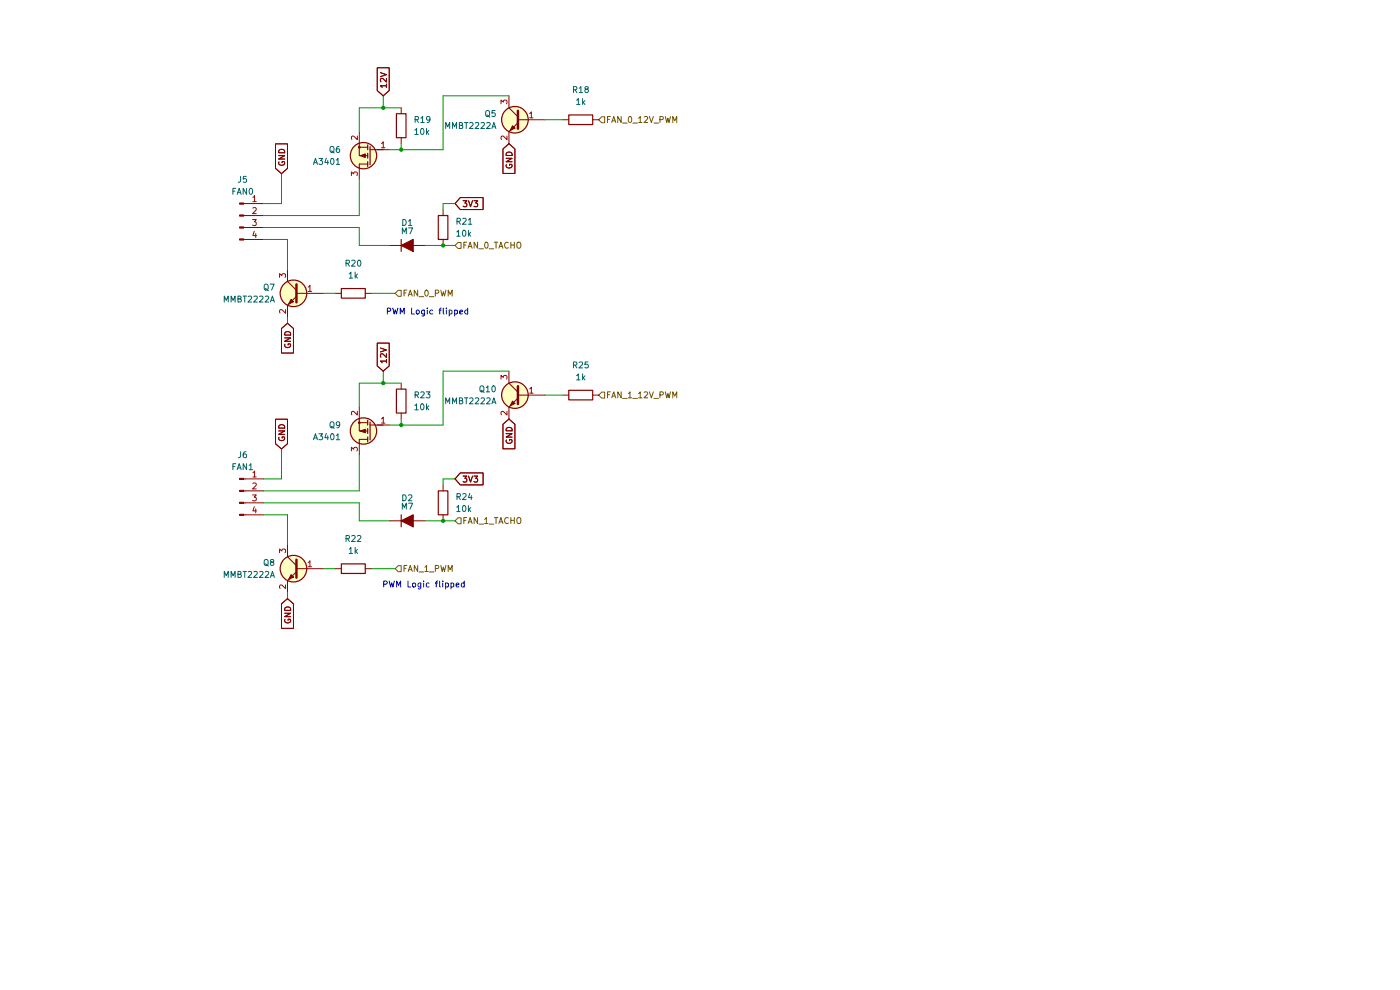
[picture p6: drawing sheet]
(kicad_sch
 (version 20260306)
 (generator "eeschema")
 (generator_version "10.0")
 (paper "A4")
 (lib_symbols
  (symbol "Connector:Conn_01x04_Pin"
   (pin_names
    (offset 1.016) (hide yes)) (exclude_from_sim no) (in_bom yes) (on_board yes)
   (in_pos_files yes)
   (duplicate_pin_numbers_are_jumpers no)
   (property "Reference" "J" (at 0 5.08 0) (show_name no) (do_not_autoplace no) (effects (font (size 1.27 1.27))))
   (property "Value" "Conn_01x04_Pin" (at 0 -7.62 0) (show_name no) (do_not_autoplace no) (effects (font (size 1.27 1.27))))
   (property "Footprint" "" (at 0 0 0) (show_name no) (do_not_autoplace no) (hide yes) (effects (font (size 1.27 1.27))))
   (property "Datasheet" "" (at 0 0 0) (show_name no) (do_not_autoplace no) (hide yes) (effects (font (size 1.27 1.27))))
   (property "Description" "Generic connector, single row, 01x04, script generated" (at 0 0 0) (show_name no) (do_not_autoplace no) (hide yes) (effects (font (size 1.27 1.27))))
   (property "ki_locked" "" (at 0 0 0) (show_name no) (do_not_autoplace no) (effects (font (size 1.27 1.27))))
   (symbol "Conn_01x04_Pin_1_1"
    (rectangle (start 0.8636 2.667) (end 0 2.413) (stroke (width 0.1524) (type default)) (fill (type outline)))
    (rectangle (start 0.8636 0.127) (end 0 -0.127) (stroke (width 0.1524) (type default)) (fill (type outline)))
    (rectangle (start 0.8636 -2.413) (end 0 -2.667) (stroke (width 0.1524) (type default)) (fill (type outline)))
    (rectangle (start 0.8636 -4.953) (end 0 -5.207) (stroke (width 0.1524) (type default)) (fill (type outline)))
    (polyline (pts (xy 1.27 2.54) (xy 0.8636 2.54)) (stroke (width 0.1524) (type default)) (fill (type none)))
    (polyline (pts (xy 1.27 0) (xy 0.8636 0)) (stroke (width 0.1524) (type default)) (fill (type none)))
    (polyline (pts (xy 1.27 -2.54) (xy 0.8636 -2.54)) (stroke (width 0.1524) (type default)) (fill (type none)))
    (polyline (pts (xy 1.27 -5.08) (xy 0.8636 -5.08)) (stroke (width 0.1524) (type default)) (fill (type none)))
    (pin passive line (at 5.08 2.54 180) (length 3.81) (name "Pin_1" (effects (font (size 1.27 1.27)))) (number "1" (effects (font (size 1.27 1.27)))))
    (pin passive line (at 5.08 0 180) (length 3.81) (name "Pin_2" (effects (font (size 1.27 1.27)))) (number "2" (effects (font (size 1.27 1.27)))))
    (pin passive line (at 5.08 -2.54 180) (length 3.81) (name "Pin_3" (effects (font (size 1.27 1.27)))) (number "3" (effects (font (size 1.27 1.27)))))
    (pin passive line (at 5.08 -5.08 180) (length 3.81) (name "Pin_4" (effects (font (size 1.27 1.27)))) (number "4" (effects (font (size 1.27 1.27))))))
   (embedded_fonts no))
  (symbol "Device:R"
   (pin_numbers (hide yes))
   (pin_names
    (offset 0)) (exclude_from_sim no) (in_bom yes) (on_board yes)
   (in_pos_files yes)
   (duplicate_pin_numbers_are_jumpers no)
   (property "Reference" "R" (at 2.032 0 90) (show_name no) (do_not_autoplace no) (effects (font (size 1.27 1.27))))
   (property "Value" "R" (at 0 0 90) (show_name no) (do_not_autoplace no) (effects (font (size 1.27 1.27))))
   (property "Footprint" "" (at -1.778 0 90) (show_name no) (do_not_autoplace no) (hide yes) (effects (font (size 1.27 1.27))))
   (property "Datasheet" "" (at 0 0 0) (show_name no) (do_not_autoplace no) (hide yes) (effects (font (size 1.27 1.27))))
   (property "Description" "Resistor" (at 0 0 0) (show_name no) (do_not_autoplace no) (hide yes) (effects (font (size 1.27 1.27))))
   (symbol "R_0_1"
    (rectangle (start -1.016 -2.54) (end 1.016 2.54) (stroke (width 0.254) (type default)) (fill (type none))))
   (symbol "R_1_1"
    (pin passive line (at 0 3.81 270) (length 1.27) (name "" (effects (font (size 1.27 1.27)))) (number "1" (effects (font (size 1.27 1.27)))))
    (pin passive line (at 0 -3.81 90) (length 1.27) (name "" (effects (font (size 1.27 1.27)))) (number "2" (effects (font (size 1.27 1.27))))))
   (embedded_fonts no))
  (symbol "PCM_Diode_AKL:M7"
   (body_styles demorgan)
   (pin_numbers (hide yes))
   (pin_names
    (offset 1.016) (hide yes)) (exclude_from_sim no) (in_bom yes) (on_board yes)
   (in_pos_files yes)
   (duplicate_pin_numbers_are_jumpers no)
   (property "Reference" "D" (at 0 5.08 0) (show_name no) (do_not_autoplace no) (effects (font (size 1.27 1.27))))
   (property "Value" "M7" (at 0 2.54 0) (show_name no) (do_not_autoplace no) (effects (font (size 1.27 1.27))))
   (property "Footprint" "PCM_Diode_SMD_AKL:D_SMA" (at 0 0 0) (show_name no) (do_not_autoplace no) (hide yes) (effects (font (size 1.27 1.27))))
   (property "Datasheet" "https://www.tme.eu/Document/0550e9bf27627c5cdfb653945cb570ca/m1-m7.pdf" (at 0 0 0) (show_name no) (do_not_autoplace no) (hide yes) (effects (font (size 1.27 1.27))))
   (property "Description" "SMA Diode, Rectifier, 1000V, 1A, Alternate KiCad Library" (at 0 0 0) (show_name no) (do_not_autoplace no) (hide yes) (effects (font (size 1.27 1.27))))
   (symbol "M7_0_1"
    (polyline (pts (xy -1.27 1.27) (xy -1.27 -1.27) (xy 1.27 0) (xy -1.27 1.27)) (stroke (width 0.254) (type default)) (fill (type outline)))
    (polyline (pts (xy -1.27 0) (xy 1.27 0)) (stroke (width 0) (type default)) (fill (type none)))
    (polyline (pts (xy 1.27 1.27) (xy 1.27 -1.27)) (stroke (width 0.254) (type default)) (fill (type none))))
   (symbol "M7_0_2"
    (polyline (pts (xy -2.54 -2.54) (xy 2.54 2.54)) (stroke (width 0) (type default)) (fill (type none)))
    (polyline (pts (xy -0.889 -0.889) (xy -1.778 0) (xy 0.889 0.889) (xy 0 -1.778) (xy -0.889 -0.889)) (stroke (width 0.254) (type default)) (fill (type outline)))
    (polyline (pts (xy 0 1.778) (xy 1.778 0)) (stroke (width 0.254) (type default)) (fill (type none))))
   (symbol "M7_1_1"
    (pin passive line (at 3.81 0 180) (length 2.54) (name "K" (effects (font (size 1.27 1.27)))) (number "1" (effects (font (size 1.27 1.27)))))
    (pin passive line (at -3.81 0 0) (length 2.54) (name "A" (effects (font (size 1.27 1.27)))) (number "2" (effects (font (size 1.27 1.27))))))
   (symbol "M7_1_2"
    (pin passive line (at 2.54 2.54 180) (length 0) (name "K" (effects (font (size 1.27 1.27)))) (number "1" (effects (font (size 1.27 1.27)))))
    (pin passive line (at -2.54 -2.54 0) (length 0) (name "A" (effects (font (size 1.27 1.27)))) (number "2" (effects (font (size 1.27 1.27))))))
   (embedded_fonts no))
  (symbol "PCM_Transistor_BJT_AKL:MMBT2222A"
   (pin_names (hide yes)) (exclude_from_sim no) (in_bom yes) (on_board yes)
   (in_pos_files yes)
   (duplicate_pin_numbers_are_jumpers no)
   (property "Reference" "Q" (at 5.08 1.27 0) (show_name no) (do_not_autoplace no) (effects (font (size 1.27 1.27)) (justify left)))
   (property "Value" "MMBT2222A" (at 5.08 -1.27 0) (show_name no) (do_not_autoplace no) (effects (font (size 1.27 1.27)) (justify left)))
   (property "Footprint" "PCM_Package_TO_SOT_SMD_AKL:SOT-23" (at 5.08 2.54 0) (show_name no) (do_not_autoplace no) (hide yes) (effects (font (size 1.27 1.27))))
   (property "Datasheet" "https://www.tme.eu/Document/fd53f7282772c4b53c43aa6dcf874bac/mmbt2222.pdf" (at 0 0 0) (show_name no) (do_not_autoplace no) (hide yes) (effects (font (size 1.27 1.27))))
   (property "Description" "NPN SOT-23 transistor, 40V, 600mA, 225mW, Alternate KiCAD Library" (at 0 0 0) (show_name no) (do_not_autoplace no) (hide yes) (effects (font (size 1.27 1.27))))
   (symbol "MMBT2222A_0_1"
    (polyline (pts (xy 0.635 1.905) (xy 0.635 -1.905) (xy 0.635 -1.905)) (stroke (width 0.508) (type default)) (fill (type none)))
    (polyline (pts (xy 0.635 0.635) (xy 2.54 2.54)) (stroke (width 0) (type default)) (fill (type none)))
    (polyline (pts (xy 0.635 -0.635) (xy 2.54 -2.54) (xy 2.54 -2.54)) (stroke (width 0) (type default)) (fill (type none)))
    (circle (center 1.27 0) (radius 2.8194) (stroke (width 0.254) (type default)) (fill (type background)))
    (polyline (pts (xy 1.27 -1.778) (xy 1.778 -1.27) (xy 2.286 -2.286) (xy 1.27 -1.778) (xy 1.27 -1.778)) (stroke (width 0) (type default)) (fill (type outline))))
   (symbol "MMBT2222A_1_1"
    (pin input line (at -5.08 0 0) (length 5.715) (name "B" (effects (font (size 1.27 1.27)))) (number "1" (effects (font (size 1.27 1.27)))))
    (pin passive line (at 2.54 -5.08 90) (length 2.54) (name "E" (effects (font (size 1.27 1.27)))) (number "2" (effects (font (size 1.27 1.27)))))
    (pin passive line (at 2.54 5.08 270) (length 2.54) (name "C" (effects (font (size 1.27 1.27)))) (number "3" (effects (font (size 1.27 1.27))))))
   (embedded_fonts no))
  (symbol "PCM_Transistor_MOSFET_AKL:BSS84"
   (pin_names (hide yes)) (exclude_from_sim no) (in_bom yes) (on_board yes)
   (in_pos_files yes)
   (duplicate_pin_numbers_are_jumpers no)
   (property "Reference" "Q" (at 5.08 1.27 0) (show_name no) (do_not_autoplace no) (effects (font (size 1.27 1.27)) (justify left)))
   (property "Value" "BSS84" (at 5.08 -1.27 0) (show_name no) (do_not_autoplace no) (effects (font (size 1.27 1.27)) (justify left)))
   (property "Footprint" "PCM_Package_TO_SOT_SMD_AKL:SOT-23" (at 5.08 -2.54 0) (show_name no) (do_not_autoplace no) (hide yes) (effects (font (size 1.27 1.27))))
   (property "Datasheet" "https://www.tme.eu/Document/9e18544e3c24e82da23d9bbccfec4cfd/BSS84-FAI-DTE.pdf" (at 0 0 0) (show_name no) (do_not_autoplace no) (hide yes) (effects (font (size 1.27 1.27))))
   (property "Description" "SOT-23 P-MOSFET enchancement mode transistor, 50V, 130mA, 360mW, Alternate KiCAD Library" (at 0 0 0) (show_name no) (do_not_autoplace no) (hide yes) (effects (font (size 1.27 1.27))))
   (symbol "BSS84_0_1"
    (polyline (pts (xy 0.254 1.27) (xy -2.54 1.27)) (stroke (width 0) (type default)) (fill (type none)))
    (polyline (pts (xy 0.254 -1.905) (xy 0.254 1.905)) (stroke (width 0.254) (type default)) (fill (type none)))
    (polyline (pts (xy 0.762 1.778) (xy 2.54 1.778)) (stroke (width 0) (type default)) (fill (type none)))
    (polyline (pts (xy 0.762 1.27) (xy 0.762 2.286)) (stroke (width 0.254) (type default)) (fill (type none)))
    (polyline (pts (xy 0.762 -0.508) (xy 0.762 0.508)) (stroke (width 0.254) (type default)) (fill (type none)))
    (polyline (pts (xy 0.762 -1.778) (xy 2.54 -1.778)) (stroke (width 0) (type default)) (fill (type none)))
    (polyline (pts (xy 0.762 -2.286) (xy 0.762 -1.27)) (stroke (width 0.254) (type default)) (fill (type none)))
    (polyline (pts (xy 2.286 0) (xy 1.27 -0.381) (xy 1.27 0.381) (xy 2.286 0)) (stroke (width 0) (type default)) (fill (type outline)))
    (polyline (pts (xy 2.54 2.54) (xy 2.54 0) (xy 0.762 0)) (stroke (width 0) (type default)) (fill (type none)))
    (polyline (pts (xy 2.54 -2.54) (xy 2.54 -1.778)) (stroke (width 0) (type default)) (fill (type none))))
   (symbol "BSS84_1_1"
    (circle (center 1.651 0) (radius 2.794) (stroke (width 0.254) (type default)) (fill (type background)))
    (circle (center 2.54 1.778) (radius 0.1778) (stroke (width 0) (type default)) (fill (type outline)))
    (pin input line (at -3.81 1.27 0) (length 2.54) (name "G" (effects (font (size 1.27 1.27)))) (number "1" (effects (font (size 1.27 1.27)))))
    (pin passive line (at 2.54 5.08 270) (length 2.54) (name "S" (effects (font (size 1.27 1.27)))) (number "2" (effects (font (size 1.27 1.27)))))
    (pin passive line (at 2.54 -5.08 90) (length 2.54) (name "D" (effects (font (size 1.27 1.27)))) (number "3" (effects (font (size 1.27 1.27))))))
   (embedded_fonts no)))
 (text "PWM Logic flipped"
  (exclude_from_sim no)
  (at 90.678 66.294 0)
  (effects (font (size 1.27 1.27))))
 (text "PWM Logic flipped"
  (exclude_from_sim no)
  (at 89.916 124.206 0)
  (effects (font (size 1.27 1.27))))
 (junction
  (at 93.98 52.07)
  (diameter 0)
  (color 0 0 0 0))
 (junction
  (at 85.09 31.75)
  (diameter 0)
  (color 0 0 0 0))
 (junction
  (at 81.28 81.28)
  (diameter 0)
  (color 0 0 0 0))
 (junction
  (at 81.28 22.86)
  (diameter 0)
  (color 0 0 0 0))
 (junction
  (at 85.09 90.17)
  (diameter 0)
  (color 0 0 0 0))
 (junction
  (at 93.98 110.49)
  (diameter 0)
  (color 0 0 0 0))
 (wire
  (pts (xy 107.95 78.74) (xy 93.98 78.74))
  (stroke (width 0) (type default)))
 (wire
  (pts (xy 93.98 101.6) (xy 96.52 101.6))
  (stroke (width 0) (type default)))
 (wire
  (pts (xy 85.09 30.48) (xy 85.09 31.75))
  (stroke (width 0) (type default)))
 (wire
  (pts (xy 76.2 22.86) (xy 81.28 22.86))
  (stroke (width 0) (type default)))
 (wire
  (pts (xy 76.2 52.07) (xy 76.2 48.26))
  (stroke (width 0) (type default)))
 (wire
  (pts (xy 81.28 78.74) (xy 81.28 81.28))
  (stroke (width 0) (type default)))
 (wire
  (pts (xy 85.09 31.75) (xy 82.55 31.75))
  (stroke (width 0) (type default)))
 (wire
  (pts (xy 93.98 102.87) (xy 93.98 101.6))
  (stroke (width 0) (type default)))
 (wire
  (pts (xy 76.2 27.94) (xy 76.2 22.86))
  (stroke (width 0) (type default)))
 (wire
  (pts (xy 55.88 48.26) (xy 76.2 48.26))
  (stroke (width 0) (type default)))
 (wire
  (pts (xy 55.88 101.6) (xy 59.69 101.6))
  (stroke (width 0) (type default)))
 (wire
  (pts (xy 93.98 110.49) (xy 96.52 110.49))
  (stroke (width 0) (type default)))
 (wire
  (pts (xy 93.98 31.75) (xy 85.09 31.75))
  (stroke (width 0) (type default)))
 (wire
  (pts (xy 55.88 45.72) (xy 76.2 45.72))
  (stroke (width 0) (type default)))
 (wire
  (pts (xy 76.2 110.49) (xy 76.2 106.68))
  (stroke (width 0) (type default)))
 (wire
  (pts (xy 81.28 81.28) (xy 85.09 81.28))
  (stroke (width 0) (type default)))
 (wire
  (pts (xy 60.96 50.8) (xy 55.88 50.8))
  (stroke (width 0) (type default)))
 (wire
  (pts (xy 76.2 110.49) (xy 82.55 110.49))
  (stroke (width 0) (type default)))
 (wire
  (pts (xy 60.96 57.15) (xy 60.96 50.8))
  (stroke (width 0) (type default)))
 (wire
  (pts (xy 76.2 52.07) (xy 82.55 52.07))
  (stroke (width 0) (type default)))
 (wire
  (pts (xy 76.2 86.36) (xy 76.2 81.28))
  (stroke (width 0) (type default)))
 (wire
  (pts (xy 60.96 68.58) (xy 60.96 67.31))
  (stroke (width 0) (type default)))
 (wire
  (pts (xy 93.98 44.45) (xy 93.98 43.18))
  (stroke (width 0) (type default)))
 (wire
  (pts (xy 115.57 25.4) (xy 119.38 25.4))
  (stroke (width 0) (type default)))
 (wire
  (pts (xy 76.2 96.52) (xy 76.2 104.14))
  (stroke (width 0) (type default)))
 (wire
  (pts (xy 60.96 115.57) (xy 60.96 109.22))
  (stroke (width 0) (type default)))
 (wire
  (pts (xy 76.2 38.1) (xy 76.2 45.72))
  (stroke (width 0) (type default)))
 (wire
  (pts (xy 90.17 52.07) (xy 93.98 52.07))
  (stroke (width 0) (type default)))
 (wire
  (pts (xy 55.88 43.18) (xy 59.69 43.18))
  (stroke (width 0) (type default)))
 (wire
  (pts (xy 85.09 88.9) (xy 85.09 90.17))
  (stroke (width 0) (type default)))
 (wire
  (pts (xy 60.96 127) (xy 60.96 125.73))
  (stroke (width 0) (type default)))
 (wire
  (pts (xy 81.28 22.86) (xy 85.09 22.86))
  (stroke (width 0) (type default)))
 (wire
  (pts (xy 60.96 109.22) (xy 55.88 109.22))
  (stroke (width 0) (type default)))
 (wire
  (pts (xy 55.88 106.68) (xy 76.2 106.68))
  (stroke (width 0) (type default)))
 (wire
  (pts (xy 93.98 20.32) (xy 93.98 31.75))
  (stroke (width 0) (type default)))
 (wire
  (pts (xy 68.58 120.65) (xy 71.12 120.65))
  (stroke (width 0) (type default)))
 (wire
  (pts (xy 78.74 62.23) (xy 83.82 62.23))
  (stroke (width 0) (type default)))
 (wire
  (pts (xy 93.98 90.17) (xy 85.09 90.17))
  (stroke (width 0) (type default)))
 (wire
  (pts (xy 55.88 104.14) (xy 76.2 104.14))
  (stroke (width 0) (type default)))
 (wire
  (pts (xy 90.17 110.49) (xy 93.98 110.49))
  (stroke (width 0) (type default)))
 (wire
  (pts (xy 85.09 90.17) (xy 82.55 90.17))
  (stroke (width 0) (type default)))
 (wire
  (pts (xy 93.98 43.18) (xy 96.52 43.18))
  (stroke (width 0) (type default)))
 (wire
  (pts (xy 76.2 81.28) (xy 81.28 81.28))
  (stroke (width 0) (type default)))
 (wire
  (pts (xy 68.58 62.23) (xy 71.12 62.23))
  (stroke (width 0) (type default)))
 (wire
  (pts (xy 107.95 20.32) (xy 93.98 20.32))
  (stroke (width 0) (type default)))
 (wire
  (pts (xy 93.98 78.74) (xy 93.98 90.17))
  (stroke (width 0) (type default)))
 (wire
  (pts (xy 59.69 101.6) (xy 59.69 95.25))
  (stroke (width 0) (type default)))
 (wire
  (pts (xy 59.69 43.18) (xy 59.69 36.83))
  (stroke (width 0) (type default)))
 (wire
  (pts (xy 78.74 120.65) (xy 83.82 120.65))
  (stroke (width 0) (type default)))
 (wire
  (pts (xy 93.98 52.07) (xy 96.52 52.07))
  (stroke (width 0) (type default)))
 (wire
  (pts (xy 115.57 83.82) (xy 119.38 83.82))
  (stroke (width 0) (type default)))
 (wire
  (pts (xy 81.28 20.32) (xy 81.28 22.86))
  (stroke (width 0) (type default)))
 (global_label "3V3"
  (shape input)
  (at 96.52 101.6 0)
  (effects (font (size 1.27 1.27)) (justify left))
  (property "Intersheetrefs" "${INTERSHEET_REFS}" (at 96.52 101.6 0) (hide yes) (show_name no) (do_not_autoplace no) (effects (font (size 1.27 1.27)))))
 (global_label "12V"
  (shape input)
  (at 81.28 20.32 90)
  (effects (font (size 1.27 1.27)) (justify left))
  (property "Intersheetrefs" "${INTERSHEET_REFS}" (at 81.28 20.32 90) (hide yes) (show_name no) (do_not_autoplace no) (effects (font (size 1.27 1.27)))))
 (global_label "GND"
  (shape input)
  (at 107.95 88.9 270)
  (effects (font (size 1.27 1.27)) (justify right))
  (property "Intersheetrefs" "${INTERSHEET_REFS}" (at 107.95 88.9 90) (hide yes) (show_name no) (do_not_autoplace no) (effects (font (size 1.27 1.27)))))
 (global_label "GND"
  (shape input)
  (at 60.96 68.58 270)
  (effects (font (size 1.27 1.27)) (justify right))
  (property "Intersheetrefs" "${INTERSHEET_REFS}" (at 60.96 68.58 90) (hide yes) (show_name no) (do_not_autoplace no) (effects (font (size 1.27 1.27)))))
 (global_label "GND"
  (shape input)
  (at 59.69 95.25 90)
  (effects (font (size 1.27 1.27)) (justify left))
  (property "Intersheetrefs" "${INTERSHEET_REFS}" (at 59.69 95.25 90) (hide yes) (show_name no) (do_not_autoplace no) (effects (font (size 1.27 1.27)))))
 (global_label "GND"
  (shape input)
  (at 60.96 127 270)
  (effects (font (size 1.27 1.27)) (justify right))
  (property "Intersheetrefs" "${INTERSHEET_REFS}" (at 60.96 127 90) (hide yes) (show_name no) (do_not_autoplace no) (effects (font (size 1.27 1.27)))))
 (global_label "GND"
  (shape input)
  (at 59.69 36.83 90)
  (effects (font (size 1.27 1.27)) (justify left))
  (property "Intersheetrefs" "${INTERSHEET_REFS}" (at 59.69 36.83 90) (hide yes) (show_name no) (do_not_autoplace no) (effects (font (size 1.27 1.27)))))
 (global_label "3V3"
  (shape input)
  (at 96.52 43.18 0)
  (effects (font (size 1.27 1.27)) (justify left))
  (property "Intersheetrefs" "${INTERSHEET_REFS}" (at 96.52 43.18 0) (hide yes) (show_name no) (do_not_autoplace no) (effects (font (size 1.27 1.27)))))
 (global_label "GND"
  (shape input)
  (at 107.95 30.48 270)
  (effects (font (size 1.27 1.27)) (justify right))
  (property "Intersheetrefs" "${INTERSHEET_REFS}" (at 107.95 30.48 90) (hide yes) (show_name no) (do_not_autoplace no) (effects (font (size 1.27 1.27)))))
 (global_label "12V"
  (shape input)
  (at 81.28 78.74 90)
  (effects (font (size 1.27 1.27)) (justify left))
  (property "Intersheetrefs" "${INTERSHEET_REFS}" (at 81.28 78.74 90) (hide yes) (show_name no) (do_not_autoplace no) (effects (font (size 1.27 1.27)))))
 (hierarchical_label "FAN_0_PWM"
  (shape input)
  (at 83.82 62.23 0)
  (effects (font (size 1.27 1.27)) (justify left)))
 (hierarchical_label "FAN_0_TACHO"
  (shape input)
  (at 96.52 52.07 0)
  (effects (font (size 1.27 1.27)) (justify left)))
 (hierarchical_label "FAN_1_12V_PWM"
  (shape input)
  (at 127 83.82 0)
  (effects (font (size 1.27 1.27)) (justify left)))
 (hierarchical_label "FAN_1_PWM"
  (shape input)
  (at 83.82 120.65 0)
  (effects (font (size 1.27 1.27)) (justify left)))
 (hierarchical_label "FAN_1_TACHO"
  (shape input)
  (at 96.52 110.49 0)
  (effects (font (size 1.27 1.27)) (justify left)))
 (hierarchical_label "FAN_0_12V_PWM"
  (shape input)
  (at 127 25.4 0)
  (effects (font (size 1.27 1.27)) (justify left)))
 (symbol
  (lib_id "Device:R")
  (at 93.98 48.26 0)
  (unit 1)
  (body_style 1)
  (exclude_from_sim no)
  (in_bom yes)
  (on_board yes)
  (in_pos_files yes)
  (dnp no)
  (fields_autoplaced yes)
  (property "Reference" "R21" (at 96.52 46.9899 0) (show_name no) (do_not_autoplace no) (effects (font (size 1.27 1.27)) (justify left)))
  (property "Value" "10k" (at 96.52 49.5299 0) (show_name no) (do_not_autoplace no) (effects (font (size 1.27 1.27)) (justify left)))
  (property "Footprint" "Resistor_SMD:R_0805_2012Metric_Pad1.20x1.40mm_HandSolder" (at 92.202 48.26 90) (hide yes) (show_name no) (do_not_autoplace no) (effects (font (size 1.27 1.27))))
  (property "Datasheet" "" (at 93.98 48.26 0) (hide yes) (show_name no) (do_not_autoplace no) (effects (font (size 1.27 1.27))))
  (property "Description" "Resistor" (at 93.98 48.26 0) (hide yes) (show_name no) (do_not_autoplace no) (effects (font (size 1.27 1.27))))
  (pin "2")
  (pin "1"))
 (symbol
  (lib_id "Connector:Conn_01x04_Pin")
  (at 50.8 45.72 0)
  (unit 1)
  (body_style 1)
  (exclude_from_sim no)
  (in_bom yes)
  (on_board yes)
  (in_pos_files yes)
  (dnp no)
  (fields_autoplaced yes)
  (property "Reference" "J5" (at 51.435 38.1 0) (show_name no) (do_not_autoplace no) (effects (font (size 1.27 1.27))))
  (property "Value" "FAN0" (at 51.435 40.64 0) (show_name no) (do_not_autoplace no) (effects (font (size 1.27 1.27))))
  (property "Footprint" "Connector:FanPinHeader_1x04_P2.54mm_Vertical" (at 50.8 45.72 0) (hide yes) (show_name no) (do_not_autoplace no) (effects (font (size 1.27 1.27))))
  (property "Datasheet" "" (at 50.8 45.72 0) (hide yes) (show_name no) (do_not_autoplace no) (effects (font (size 1.27 1.27))))
  (property "Description" "Generic connector, single row, 01x04, script generated" (at 50.8 45.72 0) (hide yes) (show_name no) (do_not_autoplace no) (effects (font (size 1.27 1.27))))
  (pin "1")
  (pin "3")
  (pin "4")
  (pin "2"))
 (symbol
  (lib_id "PCM_Transistor_BJT_AKL:MMBT2222A")
  (at 63.5 62.23 0)
  (mirror y)
  (unit 1)
  (body_style 1)
  (exclude_from_sim no)
  (in_bom yes)
  (on_board yes)
  (in_pos_files yes)
  (dnp no)
  (property "Reference" "Q7" (at 58.42 60.9599 0) (show_name no) (do_not_autoplace no) (effects (font (size 1.27 1.27)) (justify left)))
  (property "Value" "MMBT2222A" (at 58.42 63.4999 0) (show_name no) (do_not_autoplace no) (effects (font (size 1.27 1.27)) (justify left)))
  (property "Footprint" "PCM_Package_TO_SOT_SMD_AKL:SOT-23" (at 58.42 59.69 0) (hide yes) (show_name no) (do_not_autoplace no) (effects (font (size 1.27 1.27))))
  (property "Datasheet" "https://www.tme.eu/Document/fd53f7282772c4b53c43aa6dcf874bac/mmbt2222.pdf" (at 63.5 62.23 0) (hide yes) (show_name no) (do_not_autoplace no) (effects (font (size 1.27 1.27))))
  (property "Description" "NPN SOT-23 transistor, 40V, 600mA, 225mW, Alternate KiCAD Library" (at 63.5 62.23 0) (hide yes) (show_name no) (do_not_autoplace no) (effects (font (size 1.27 1.27))))
  (pin "1")
  (pin "2")
  (pin "3"))
 (symbol
  (lib_id "Connector:Conn_01x04_Pin")
  (at 50.8 104.14 0)
  (unit 1)
  (body_style 1)
  (exclude_from_sim no)
  (in_bom yes)
  (on_board yes)
  (in_pos_files yes)
  (dnp no)
  (fields_autoplaced yes)
  (property "Reference" "J6" (at 51.435 96.52 0) (show_name no) (do_not_autoplace no) (effects (font (size 1.27 1.27))))
  (property "Value" "FAN1" (at 51.435 99.06 0) (show_name no) (do_not_autoplace no) (effects (font (size 1.27 1.27))))
  (property "Footprint" "Connector:FanPinHeader_1x04_P2.54mm_Vertical" (at 50.8 104.14 0) (hide yes) (show_name no) (do_not_autoplace no) (effects (font (size 1.27 1.27))))
  (property "Datasheet" "" (at 50.8 104.14 0) (hide yes) (show_name no) (do_not_autoplace no) (effects (font (size 1.27 1.27))))
  (property "Description" "Generic connector, single row, 01x04, script generated" (at 50.8 104.14 0) (hide yes) (show_name no) (do_not_autoplace no) (effects (font (size 1.27 1.27))))
  (pin "1")
  (pin "3")
  (pin "4")
  (pin "2"))
 (symbol
  (lib_id "Device:R")
  (at 74.93 120.65 270)
  (unit 1)
  (body_style 1)
  (exclude_from_sim no)
  (in_bom yes)
  (on_board yes)
  (in_pos_files yes)
  (dnp no)
  (fields_autoplaced yes)
  (property "Reference" "R22" (at 74.93 114.3 90) (show_name no) (do_not_autoplace no) (effects (font (size 1.27 1.27))))
  (property "Value" "1k" (at 74.93 116.84 90) (show_name no) (do_not_autoplace no) (effects (font (size 1.27 1.27))))
  (property "Footprint" "Resistor_SMD:R_0805_2012Metric_Pad1.20x1.40mm_HandSolder" (at 74.93 118.872 90) (hide yes) (show_name no) (do_not_autoplace no) (effects (font (size 1.27 1.27))))
  (property "Datasheet" "" (at 74.93 120.65 0) (hide yes) (show_name no) (do_not_autoplace no) (effects (font (size 1.27 1.27))))
  (property "Description" "Resistor" (at 74.93 120.65 0) (hide yes) (show_name no) (do_not_autoplace no) (effects (font (size 1.27 1.27))))
  (pin "2")
  (pin "1"))
 (symbol
  (lib_id "PCM_Transistor_BJT_AKL:MMBT2222A")
  (at 110.49 25.4 0)
  (mirror y)
  (unit 1)
  (body_style 1)
  (exclude_from_sim no)
  (in_bom yes)
  (on_board yes)
  (in_pos_files yes)
  (dnp no)
  (property "Reference" "Q5" (at 105.41 24.1299 0) (show_name no) (do_not_autoplace no) (effects (font (size 1.27 1.27)) (justify left)))
  (property "Value" "MMBT2222A" (at 105.41 26.6699 0) (show_name no) (do_not_autoplace no) (effects (font (size 1.27 1.27)) (justify left)))
  (property "Footprint" "PCM_Package_TO_SOT_SMD_AKL:SOT-23" (at 105.41 22.86 0) (hide yes) (show_name no) (do_not_autoplace no) (effects (font (size 1.27 1.27))))
  (property "Datasheet" "https://www.tme.eu/Document/fd53f7282772c4b53c43aa6dcf874bac/mmbt2222.pdf" (at 110.49 25.4 0) (hide yes) (show_name no) (do_not_autoplace no) (effects (font (size 1.27 1.27))))
  (property "Description" "NPN SOT-23 transistor, 40V, 600mA, 225mW, Alternate KiCAD Library" (at 110.49 25.4 0) (hide yes) (show_name no) (do_not_autoplace no) (effects (font (size 1.27 1.27))))
  (pin "1")
  (pin "2")
  (pin "3"))
 (symbol
  (lib_id "PCM_Diode_AKL:M7")
  (at 86.36 52.07 180)
  (unit 1)
  (body_style 1)
  (exclude_from_sim no)
  (in_bom yes)
  (on_board yes)
  (in_pos_files yes)
  (dnp no)
  (property "Reference" "D1" (at 86.36 47.244 0) (show_name no) (do_not_autoplace no) (effects (font (size 1.27 1.27))))
  (property "Value" "M7" (at 86.36 49.022 0) (show_name no) (do_not_autoplace no) (effects (font (size 1.27 1.27))))
  (property "Footprint" "PCM_Diode_SMD_AKL:D_SMA" (at 86.36 52.07 0) (hide yes) (show_name no) (do_not_autoplace no) (effects (font (size 1.27 1.27))))
  (property "Datasheet" "https://www.tme.eu/Document/0550e9bf27627c5cdfb653945cb570ca/m1-m7.pdf" (at 86.36 52.07 0) (hide yes) (show_name no) (do_not_autoplace no) (effects (font (size 1.27 1.27))))
  (property "Description" "SMA Diode, Rectifier, 1000V, 1A, Alternate KiCad Library" (at 86.36 52.07 0) (hide yes) (show_name no) (do_not_autoplace no) (effects (font (size 1.27 1.27))))
  (pin "2")
  (pin "1"))
 (symbol
  (lib_id "Device:R")
  (at 85.09 85.09 180)
  (unit 1)
  (body_style 1)
  (exclude_from_sim no)
  (in_bom yes)
  (on_board yes)
  (in_pos_files yes)
  (dnp no)
  (fields_autoplaced yes)
  (property "Reference" "R23" (at 87.63 83.8199 0) (show_name no) (do_not_autoplace no) (effects (font (size 1.27 1.27)) (justify right)))
  (property "Value" "10k" (at 87.63 86.3599 0) (show_name no) (do_not_autoplace no) (effects (font (size 1.27 1.27)) (justify right)))
  (property "Footprint" "Resistor_SMD:R_0805_2012Metric_Pad1.20x1.40mm_HandSolder" (at 86.868 85.09 90) (hide yes) (show_name no) (do_not_autoplace no) (effects (font (size 1.27 1.27))))
  (property "Datasheet" "" (at 85.09 85.09 0) (hide yes) (show_name no) (do_not_autoplace no) (effects (font (size 1.27 1.27))))
  (property "Description" "Resistor" (at 85.09 85.09 0) (hide yes) (show_name no) (do_not_autoplace no) (effects (font (size 1.27 1.27))))
  (pin "2")
  (pin "1"))
 (symbol
  (lib_id "Device:R")
  (at 93.98 106.68 0)
  (unit 1)
  (body_style 1)
  (exclude_from_sim no)
  (in_bom yes)
  (on_board yes)
  (in_pos_files yes)
  (dnp no)
  (fields_autoplaced yes)
  (property "Reference" "R24" (at 96.52 105.4099 0) (show_name no) (do_not_autoplace no) (effects (font (size 1.27 1.27)) (justify left)))
  (property "Value" "10k" (at 96.52 107.9499 0) (show_name no) (do_not_autoplace no) (effects (font (size 1.27 1.27)) (justify left)))
  (property "Footprint" "Resistor_SMD:R_0805_2012Metric_Pad1.20x1.40mm_HandSolder" (at 92.202 106.68 90) (hide yes) (show_name no) (do_not_autoplace no) (effects (font (size 1.27 1.27))))
  (property "Datasheet" "" (at 93.98 106.68 0) (hide yes) (show_name no) (do_not_autoplace no) (effects (font (size 1.27 1.27))))
  (property "Description" "Resistor" (at 93.98 106.68 0) (hide yes) (show_name no) (do_not_autoplace no) (effects (font (size 1.27 1.27))))
  (pin "2")
  (pin "1"))
 (symbol
  (lib_id "Device:R")
  (at 85.09 26.67 180)
  (unit 1)
  (body_style 1)
  (exclude_from_sim no)
  (in_bom yes)
  (on_board yes)
  (in_pos_files yes)
  (dnp no)
  (fields_autoplaced yes)
  (property "Reference" "R19" (at 87.63 25.3999 0) (show_name no) (do_not_autoplace no) (effects (font (size 1.27 1.27)) (justify right)))
  (property "Value" "10k" (at 87.63 27.9399 0) (show_name no) (do_not_autoplace no) (effects (font (size 1.27 1.27)) (justify right)))
  (property "Footprint" "Resistor_SMD:R_0805_2012Metric_Pad1.20x1.40mm_HandSolder" (at 86.868 26.67 90) (hide yes) (show_name no) (do_not_autoplace no) (effects (font (size 1.27 1.27))))
  (property "Datasheet" "" (at 85.09 26.67 0) (hide yes) (show_name no) (do_not_autoplace no) (effects (font (size 1.27 1.27))))
  (property "Description" "Resistor" (at 85.09 26.67 0) (hide yes) (show_name no) (do_not_autoplace no) (effects (font (size 1.27 1.27))))
  (pin "2")
  (pin "1"))
 (symbol
  (lib_id "Device:R")
  (at 123.19 25.4 90)
  (unit 1)
  (body_style 1)
  (exclude_from_sim no)
  (in_bom yes)
  (on_board yes)
  (in_pos_files yes)
  (dnp no)
  (fields_autoplaced yes)
  (property "Reference" "R18" (at 123.19 19.05 90) (show_name no) (do_not_autoplace no) (effects (font (size 1.27 1.27))))
  (property "Value" "1k" (at 123.19 21.59 90) (show_name no) (do_not_autoplace no) (effects (font (size 1.27 1.27))))
  (property "Footprint" "Resistor_SMD:R_0805_2012Metric_Pad1.20x1.40mm_HandSolder" (at 123.19 27.178 90) (hide yes) (show_name no) (do_not_autoplace no) (effects (font (size 1.27 1.27))))
  (property "Datasheet" "" (at 123.19 25.4 0) (hide yes) (show_name no) (do_not_autoplace no) (effects (font (size 1.27 1.27))))
  (property "Description" "Resistor" (at 123.19 25.4 0) (hide yes) (show_name no) (do_not_autoplace no) (effects (font (size 1.27 1.27))))
  (pin "2")
  (pin "1"))
 (symbol
  (lib_id "Device:R")
  (at 123.19 83.82 90)
  (unit 1)
  (body_style 1)
  (exclude_from_sim no)
  (in_bom yes)
  (on_board yes)
  (in_pos_files yes)
  (dnp no)
  (fields_autoplaced yes)
  (property "Reference" "R25" (at 123.19 77.47 90) (show_name no) (do_not_autoplace no) (effects (font (size 1.27 1.27))))
  (property "Value" "1k" (at 123.19 80.01 90) (show_name no) (do_not_autoplace no) (effects (font (size 1.27 1.27))))
  (property "Footprint" "Resistor_SMD:R_0805_2012Metric_Pad1.20x1.40mm_HandSolder" (at 123.19 85.598 90) (hide yes) (show_name no) (do_not_autoplace no) (effects (font (size 1.27 1.27))))
  (property "Datasheet" "" (at 123.19 83.82 0) (hide yes) (show_name no) (do_not_autoplace no) (effects (font (size 1.27 1.27))))
  (property "Description" "Resistor" (at 123.19 83.82 0) (hide yes) (show_name no) (do_not_autoplace no) (effects (font (size 1.27 1.27))))
  (pin "2")
  (pin "1"))
 (symbol
  (lib_id "PCM_Diode_AKL:M7")
  (at 86.36 110.49 180)
  (unit 1)
  (body_style 1)
  (exclude_from_sim no)
  (in_bom yes)
  (on_board yes)
  (in_pos_files yes)
  (dnp no)
  (property "Reference" "D2" (at 86.36 105.664 0) (show_name no) (do_not_autoplace no) (effects (font (size 1.27 1.27))))
  (property "Value" "M7" (at 86.36 107.442 0) (show_name no) (do_not_autoplace no) (effects (font (size 1.27 1.27))))
  (property "Footprint" "PCM_Diode_SMD_AKL:D_SMA" (at 86.36 110.49 0) (hide yes) (show_name no) (do_not_autoplace no) (effects (font (size 1.27 1.27))))
  (property "Datasheet" "https://www.tme.eu/Document/0550e9bf27627c5cdfb653945cb570ca/m1-m7.pdf" (at 86.36 110.49 0) (hide yes) (show_name no) (do_not_autoplace no) (effects (font (size 1.27 1.27))))
  (property "Description" "SMA Diode, Rectifier, 1000V, 1A, Alternate KiCad Library" (at 86.36 110.49 0) (hide yes) (show_name no) (do_not_autoplace no) (effects (font (size 1.27 1.27))))
  (pin "2")
  (pin "1"))
 (symbol
  (lib_id "PCM_Transistor_BJT_AKL:MMBT2222A")
  (at 110.49 83.82 0)
  (mirror y)
  (unit 1)
  (body_style 1)
  (exclude_from_sim no)
  (in_bom yes)
  (on_board yes)
  (in_pos_files yes)
  (dnp no)
  (property "Reference" "Q10" (at 105.41 82.5499 0) (show_name no) (do_not_autoplace no) (effects (font (size 1.27 1.27)) (justify left)))
  (property "Value" "MMBT2222A" (at 105.41 85.0899 0) (show_name no) (do_not_autoplace no) (effects (font (size 1.27 1.27)) (justify left)))
  (property "Footprint" "PCM_Package_TO_SOT_SMD_AKL:SOT-23" (at 105.41 81.28 0) (hide yes) (show_name no) (do_not_autoplace no) (effects (font (size 1.27 1.27))))
  (property "Datasheet" "https://www.tme.eu/Document/fd53f7282772c4b53c43aa6dcf874bac/mmbt2222.pdf" (at 110.49 83.82 0) (hide yes) (show_name no) (do_not_autoplace no) (effects (font (size 1.27 1.27))))
  (property "Description" "NPN SOT-23 transistor, 40V, 600mA, 225mW, Alternate KiCAD Library" (at 110.49 83.82 0) (hide yes) (show_name no) (do_not_autoplace no) (effects (font (size 1.27 1.27))))
  (pin "1")
  (pin "2")
  (pin "3"))
 (symbol
  (lib_id "Device:R")
  (at 74.93 62.23 270)
  (unit 1)
  (body_style 1)
  (exclude_from_sim no)
  (in_bom yes)
  (on_board yes)
  (in_pos_files yes)
  (dnp no)
  (fields_autoplaced yes)
  (property "Reference" "R20" (at 74.93 55.88 90) (show_name no) (do_not_autoplace no) (effects (font (size 1.27 1.27))))
  (property "Value" "1k" (at 74.93 58.42 90) (show_name no) (do_not_autoplace no) (effects (font (size 1.27 1.27))))
  (property "Footprint" "Resistor_SMD:R_0805_2012Metric_Pad1.20x1.40mm_HandSolder" (at 74.93 60.452 90) (hide yes) (show_name no) (do_not_autoplace no) (effects (font (size 1.27 1.27))))
  (property "Datasheet" "" (at 74.93 62.23 0) (hide yes) (show_name no) (do_not_autoplace no) (effects (font (size 1.27 1.27))))
  (property "Description" "Resistor" (at 74.93 62.23 0) (hide yes) (show_name no) (do_not_autoplace no) (effects (font (size 1.27 1.27))))
  (pin "2")
  (pin "1"))
 (symbol
  (lib_id "PCM_Transistor_MOSFET_AKL:BSS84")
  (at 78.74 33.02 0)
  (mirror y)
  (unit 1)
  (body_style 1)
  (exclude_from_sim no)
  (in_bom yes)
  (on_board yes)
  (in_pos_files yes)
  (dnp no)
  (property "Reference" "Q6" (at 72.39 31.7499 0) (show_name no) (do_not_autoplace no) (effects (font (size 1.27 1.27)) (justify left)))
  (property "Value" "A3401" (at 72.39 34.2899 0) (show_name no) (do_not_autoplace no) (effects (font (size 1.27 1.27)) (justify left)))
  (property "Footprint" "PCM_Package_TO_SOT_SMD_AKL:SOT-23" (at 73.66 35.56 0) (hide yes) (show_name no) (do_not_autoplace no) (effects (font (size 1.27 1.27))))
  (property "Datasheet" "" (at 78.74 33.02 0) (hide yes) (show_name no) (do_not_autoplace no) (effects (font (size 1.27 1.27))))
  (property "Description" "SOT-23 P-MOSFET enchancement mode transistor, 50V, up to 4A" (at 78.74 33.02 0) (hide yes) (show_name no) (do_not_autoplace no) (effects (font (size 1.27 1.27))))
  (pin "1")
  (pin "2")
  (pin "3"))
 (symbol
  (lib_id "PCM_Transistor_BJT_AKL:MMBT2222A")
  (at 63.5 120.65 0)
  (mirror y)
  (unit 1)
  (body_style 1)
  (exclude_from_sim no)
  (in_bom yes)
  (on_board yes)
  (in_pos_files yes)
  (dnp no)
  (property "Reference" "Q8" (at 58.42 119.3799 0) (show_name no) (do_not_autoplace no) (effects (font (size 1.27 1.27)) (justify left)))
  (property "Value" "MMBT2222A" (at 58.42 121.9199 0) (show_name no) (do_not_autoplace no) (effects (font (size 1.27 1.27)) (justify left)))
  (property "Footprint" "PCM_Package_TO_SOT_SMD_AKL:SOT-23" (at 58.42 118.11 0) (hide yes) (show_name no) (do_not_autoplace no) (effects (font (size 1.27 1.27))))
  (property "Datasheet" "https://www.tme.eu/Document/fd53f7282772c4b53c43aa6dcf874bac/mmbt2222.pdf" (at 63.5 120.65 0) (hide yes) (show_name no) (do_not_autoplace no) (effects (font (size 1.27 1.27))))
  (property "Description" "NPN SOT-23 transistor, 40V, 600mA, 225mW, Alternate KiCAD Library" (at 63.5 120.65 0) (hide yes) (show_name no) (do_not_autoplace no) (effects (font (size 1.27 1.27))))
  (pin "1")
  (pin "2")
  (pin "3"))
 (symbol
  (lib_id "PCM_Transistor_MOSFET_AKL:BSS84")
  (at 78.74 91.44 0)
  (mirror y)
  (unit 1)
  (body_style 1)
  (exclude_from_sim no)
  (in_bom yes)
  (on_board yes)
  (in_pos_files yes)
  (dnp no)
  (property "Reference" "Q9" (at 72.39 90.1699 0) (show_name no) (do_not_autoplace no) (effects (font (size 1.27 1.27)) (justify left)))
  (property "Value" "A3401" (at 72.39 92.7099 0) (show_name no) (do_not_autoplace no) (effects (font (size 1.27 1.27)) (justify left)))
  (property "Footprint" "PCM_Package_TO_SOT_SMD_AKL:SOT-23" (at 73.66 93.98 0) (hide yes) (show_name no) (do_not_autoplace no) (effects (font (size 1.27 1.27))))
  (property "Datasheet" "" (at 78.74 91.44 0) (hide yes) (show_name no) (do_not_autoplace no) (effects (font (size 1.27 1.27))))
  (property "Description" "SOT-23 P-MOSFET enchancement mode transistor, up to 4A" (at 78.74 91.44 0) (hide yes) (show_name no) (do_not_autoplace no) (effects (font (size 1.27 1.27))))
  (pin "1")
  (pin "2")
  (pin "3")))
